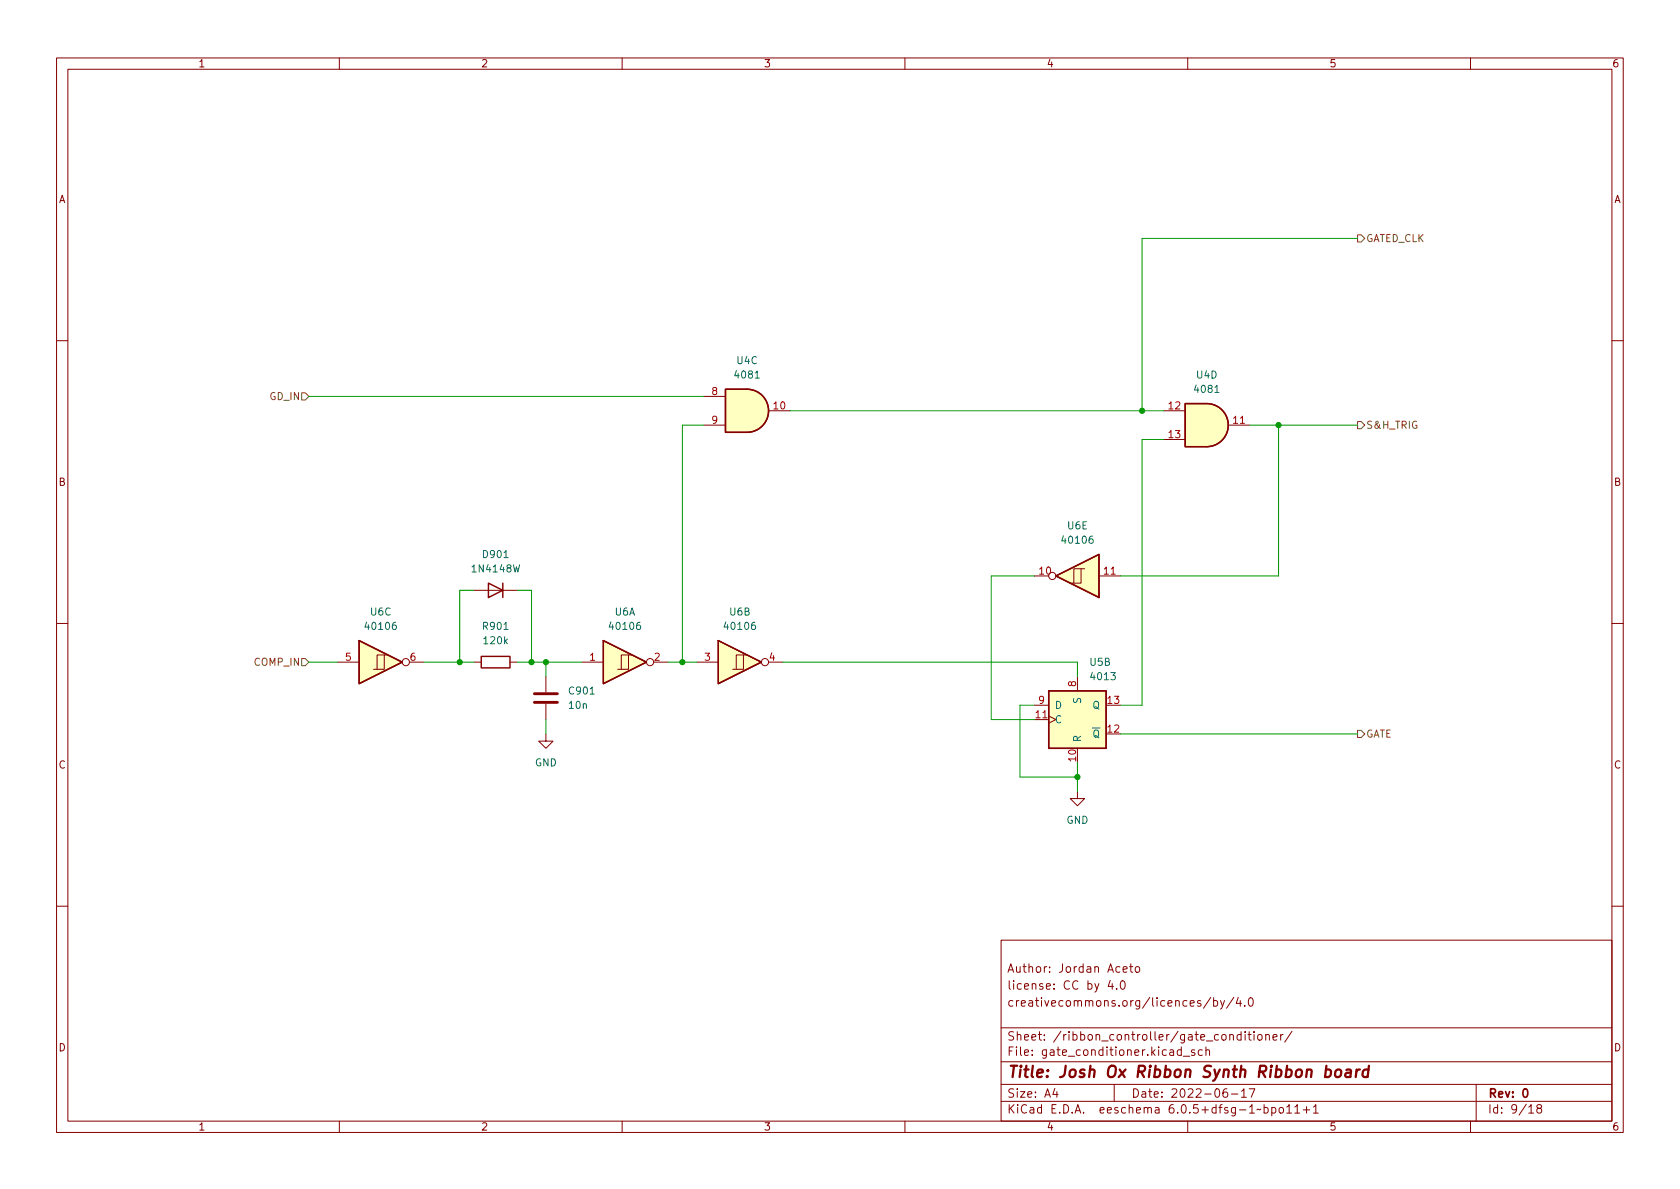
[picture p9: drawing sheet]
<svg xmlns="http://www.w3.org/2000/svg" width="297mm" height="210mm" viewBox="0 0 297 210" stroke-linecap="round" stroke-linejoin="round" font-family="sans-serif">
<g fill="none" stroke="#840000" stroke-width=".18">
<path d="M10 10.2h277v190.1h-277zM12 12.2h273v186.1h-273zM60 10.2v2M110 10.2v2M160 10.2v2M210 10.2v2M260 10.2v2M10 60.2h2M124.5 75.2h3.8M124.5 70.1h3.8M135.9 72.6h3.8M205.7 72.6h3.8"/>
<path d="M205.7 77.7h3.8M217.2 75.2h3.8M285 60.2h2M10 110.2h2M59.7 117.1h3.8M67.9 115.8h-1.2v2.6M68.6 115.8h-.7v2.6h-1.9M72.4 117.1h2.5M83.8 117.1h1.3M83.8 104.4h7.6M90.2 117.1h1.2M96.5 119.6v2.8"/>
<path d="M102.9 117.1h3.8M111.1 115.8h-1.2v2.6M111.8 115.8h-.7v2.6h-1.9M115.6 117.1h2.5M123.2 117.1h3.8M131.4 115.8h-1.2v2.6M132.1 115.8h-.7v2.6h-1.9M135.9 117.1h2.5M182.9 101.8h2.5M190.5 119.6v2.6M191.1 100.6v2.5h-1.2M191.8 100.6h-1.9v2.5h-.7"/>
<path d="M194.3 101.8h3.8M285 110.2h2M96.5 129.8v1.3h1.3l-1.3 1.2-1.3-1.2h1.3M96.5 124.5v2.7M182.9 127.2h2.5M182.9 124.7h2.5M185.4 126.6l1.3 .6-1.3 .7M190.5 139.9v1.3h1.3l-1.3 1.3-1.3-1.3h1.3M10 160.2h2M177 166.3h108v32h-108zM196.3 173.4l-.4 1h1M196.6 173.9v1"/>
<path d="M197.4 174.8v.1M198.2 173.6l.2-.2a.81 .81 0 0 1 .6 .7 .81 .81 0 0 1-.3 .8h-.1a.81 .81 0 0 1-.4-1.3zM198.6 171.4l.7-.1-.1-.3-.4-.1-.2 .2v.8h.6M199.7 170.9h.6M199.9 170.4v1.3l.4 .2M200.9 171l.3-.1 .3 .3v.4l-.3 .3h-.3l-.2-.3v-.4zM214.1 176.4l-1.3 1.9M214.6 177l.4-.1 .3 .3v.4l-.2 .3h-.5M214.6 176.4v1.5M215.8 176.9l.3 1M216.5 176.9l-.5 1.4-.2 .1M218.1 176.4l-1.2 1.9"/>
<path d="M218.9 176.4l-.3 1h.9M219.3 176.9v1M220.1 177.8v.1M220.9 176.6l.2-.2a.81 .81 0 0 1 .6 .7 .81 .81 0 0 1-.3 .8h-.2a.81 .81 0 0 1-.3-1.3zM285 160.2h2M60 198.3v2M110 198.3v2M160 198.3v2M177 194.8h108M177 191.8h108M177 187.8h108M177 181.8h108"/>
<path d="M186.5 192.5l-.4 1h1M186.9 193v1M197 191.8v3M208.9 185.7l-.5-.1-.3 .3v.4l.2 .3h.6M208.9 185.1v1.5M209.2 186.8h1.2M210 198.3v2M211.2 185.7l-.3-.1-.3 .2 .1 .3 .5 .1v.4h-.6M212.6 185.7l-.5-.1-.2 .3v.4l.1 .3h.6M213.2 185.8l.2-.2 .4 .1 .1 .9M213.2 185.1v1.5M216.9 192.5a.59 .59 0 0 0-.7 .7v.5l.2 .3h.4l.2-.1 .1-.5-.2-.2-.4-.1-.3 .3"/>
<path d="M217.7 193.5h1.2M219.4 183l-.4-.1-.3 .3v.4l.2 .3h.5M219.4 182.4v1.5M219.5 193l.4-.5v1.5M219.5 194h.9M220.1 182.4v.2M220.1 182.9v1M220.6 182.9h.6M220.9 192.5h1l-.7 1.5M220.9 182.4v1.3l.3 .2M221.7 182.4v.2M221.7 182.9v1"/>
<path d="M222.4 183.1l.2-.2 .5 .2v.5l-.1 .3h-.4l-.2-.1zM223.5 195.9l.4-.1 .3 .3v.4l-.1 .3h-.6M223.5 195.3v1.5M223.8 183.1l.2-.2 .4 .1v.9M223.8 182.9v1M224.9 195.9l.4-.1 .3 .3v.4l-.2 .3h-.5M224.9 195.8v1.5M225.1 183.4l.7-.1-.1-.3-.4-.1-.2 .2v.8h.6M226.3 195.9l.3-.1 .3 .3v.4l-.3 .3h-.3l-.2-.3v-.4zM226.4 182.9v1M226.9 182.9l-.3 .1-.2 .2M227.5 195.8l.4-.5v1.5"/>
<path d="M227.5 196.8h.9M228.4 182.4l-1.3 1.9M228.9 195.8l.5-.5v1.5M228.9 196.8h.9M230.4 196.3h1.2M231 195.7v1.1M232.2 195.8l.4-.5v1.5M232.2 196.8h.9M260 198.3v2M261 191.8v6.5M270.3 195.8l.4-.5v1.5M270.3 196.8h.9"/>
<path d="M272 196l-.3-.3 .1-.2 .2-.2 .4 .1 .2 .2-.1 .2-.6 .2-.2 .3 .1 .4 .2 .1h.3l.3-.3-.1-.4-.2-.1"/>
<circle cx="71.8" cy="117.1" r=".63"/>
<circle cx="114.9" cy="117.1" r=".63"/>
<circle cx="135.3" cy="117.1" r=".63"/>
<circle cx="186.1" cy="101.8" r=".63"/>
</g>
<path d="M269.4 192.7l.2-.2a.8 .8 0 0 1 .5 .8 .8 .8 0 0 1-.5 .7l-.2-.1-.1-.4z" fill="none" stroke="#840000" stroke-width=".3"/>
<path d="M236.2 189.3a.52 .52 0 0 1 .6-.2 .52 .52 0 0 1 .4 .4l-.1 .6a.55 .55 0 0 1-.5 .4 .55 .55 0 0 1-.6-.4zM238 189.2l.3-.1 .5 .1v1.3M238.9 189.6l-.7 .1a.4 .4 0 0 0-.4 .3 .4 .4 0 0 0 .3 .5l.7-.1M239.9 189.1l-.2 1.4M240.4 189.1l-.4 .1-.2 .3M242 189.2a.66 .66 0 0 0-1 .3l-.1 .6 .1 .3 .2 .1 .6-.1M242 188.5l-.2 2" fill="none" stroke="#840000" stroke-width=".4"/>
<g fill="#ffffc2" stroke="#ffffc2" stroke-width=".18">
<path d="M63.5 113.3l7.6 3.8-7.6 3.8z"/>
<path d="M106.7 113.3l7.6 3.8-7.6 3.8z"/>
<path d="M213.4 71.4a3.8 3.8 0 0 1 3.8 3.8 3.8 3.8 0 0 1-3.8 3.8z"/>
<path d="M209.5 71.4h3.9v7.6h-3.9z"/>
<path d="M185.4 122.2h10.2v10.1h-10.2z"/>
<path d="M127 113.3l7.6 3.8-7.6 3.8z"/>
<path d="M186.7 101.8l7.6-3.8v7.7z"/>
<path d="M132.1 68.8a3.8 3.8 0 0 1 3.8 3.8 3.8 3.8 0 0 1-3.8 3.8z"/>
<path d="M128.3 68.8h3.8v7.6h-3.8z"/>
</g>
<path d="M128.3 68.8h3.8a3.8 3.8 0 0 1 3.8 3.8 3.8 3.8 0 0 1-3.8 3.8h-3.8zM209.5 71.4h3.9a3.8 3.8 0 0 1 3.8 3.8 3.8 3.8 0 0 1-3.8 3.8h-3.9zM63.5 113.3l7.6 3.8-7.6 3.8zM85.1 116.1h5.1v2h-5.1zM86.4 103.1l2.5 1.3-2.5 1.3zM88.9 103.1v2.6M106.7 113.3l7.6 3.8-7.6 3.8zM127 113.3l7.6 3.8-7.6 3.8zM186.7 101.8l7.6-3.8v7.7zM185.4 122.2h10.2v10.1h-10.2z" fill="none" stroke="#840000" stroke-width=".25"/>
<path d="M94.5 124.2h4.1M94.5 122.7h4.1" fill="none" stroke="#840000" stroke-width=".51"/>
<path d="M240 41.5h.7l.6 .7-.6 .6h-.7zM53.3 69.5h.7l.6 .6-.6 .6h-.7zM240 74.5h.7l.6 .7-.6 .6h-.7zM53.3 116.5h.7l.6 .6-.6 .6h-.7zM240 129.2h.7l.6 .6-.6 .6h-.7z" fill="none" stroke="#725600" stroke-width=".18"/>
<g fill="none" stroke="#009600" stroke-width=".18">
<path d="M240 42.2h-38.1v30.4M54.6 70.1h69.9M124.5 75.2h-3.9v41.9M139.7 72.6h66M205.7 77.7h-3.8v47h-3.8M221 75.2h19M226.1 75.2v26.6h-28M54.6 117.1h5.1M74.9 117.1h8.9M83.8 104.4h-2.5v12.7M91.4 117.1h11.5M91.4 104.4h2.6v12.7"/>
<path d="M96.5 117.1v2.5M118.1 117.1h5.1M138.4 117.1h52.1v2.5M182.9 101.8h-7.6v25.4h7.6M96.5 127.2v2.6M182.9 124.7h-2.6v12.7h10.2M190.5 134.9v5M198.1 129.8h41.9"/>
</g>
<g fill="#009600" stroke="#009600" stroke-width=".18">
<circle cx="201.9" cy="72.6" r=".46"/>
<circle cx="120.6" cy="117.1" r=".46"/>
<circle cx="190.5" cy="137.4" r=".46"/>
<circle cx="226.1" cy="75.2" r=".46"/>
<circle cx="94" cy="117.1" r=".46"/>
<circle cx="96.5" cy="117.1" r=".46"/>
<circle cx="81.3" cy="117.1" r=".46"/>
</g>
<text font-size="2.8" fill="#840000" x="178" y="190.6">Title: Josh Ox Ribbon Synth Ribbon board</text>
<g font-size="2.1" fill="#840000">
<text x="178" y="172">Author: Jordan Aceto</text>
<text x="178" y="178">creativecommons.org/licences/by/4.0</text>
<text x="178" y="175">license: CC by 4.0</text>
<text x="178" y="184">Sheet: /ribbon_controller/gate_conditioner/</text>
<text x="178" y="186.7">File: gate_conditioner.kicad_sch</text>
<text x="178" y="196.9">KiCad E.D.A. eeschema 6.0.5+dfsg-1~bpo11+1</text>
<text x="178" y="194.1">Size: A4</text>
<text x="200" y="194.1">Date: 2022-06-17</text>
<text x="263" y="194.1">Rev: 0</text>
<text x="263" y="196.9">Id: 9/18</text>
</g>
<g font-size="1.8" fill="#840000">
<text x="35" y="11.9">1</text>
<text x="85" y="11.9">2</text>
<text x="135" y="11.9">3</text>
<text x="185" y="11.9">4</text>
<text x="235" y="11.9">5</text>
<text x="285" y="11.9">6</text>
<text x="10.3" y="35.9">A</text>
<text x="285.3" y="35.9">A</text>
<text x="10.3" y="85.9">B</text>
<text x="285.3" y="85.9">B</text>
<text x="10.3" y="135.9">C</text>
<text x="285.3" y="135.9">C</text>
<text x="10.3" y="185.9">D</text>
<text x="285.3" y="185.9">D</text>
<text x="35" y="199.9">1</text>
<text x="85" y="199.9">2</text>
<text x="135" y="199.9">3</text>
<text x="185" y="199.9">4</text>
<text x="235" y="199.9">5</text>
<text x="285" y="199.9">6</text>
</g>
<g font-size="1.8" fill="#725600">
<text x="241.5" y="42.8">GATED_CLK</text>
<text x="47.7" y="70.7">GD_IN</text>
<text x="241.5" y="75.8">S&amp;H_TRIG</text>
<text x="45.1" y="117.7">COMP_IN</text>
<text x="241.5" y="130.4">GATE</text>
</g>
<g font-size="1.8" fill="#006464">
<text x="130.3" y="64.4">U4C</text>
<text x="130.1" y="66.9">4081</text>
<text x="211.4" y="69.5">4081</text>
<text x="211.6" y="66.9">U4D</text>
<text x="188.8" y="93.6">U6E</text>
<text x="83.7" y="101.2">1N4148W</text>
<text x="85.5" y="98.7">D901</text>
<text x="188" y="96.1">40106</text>
<text x="64.9" y="111.4">40106</text>
<text x="65.5" y="108.8">U6C</text>
<text x="85.5" y="111.4">R901</text>
<text x="85.7" y="113.9">120k</text>
<text x="108" y="111.4">40106</text>
<text x="108.7" y="108.8">U6A</text>
<text x="128.4" y="111.4">40106</text>
<text x="129" y="108.8">U6B</text>
<text x="192.7" y="117.7">U5B</text>
<text x="100.7" y="125.3">10n</text>
<text x="100.7" y="122.8">C901</text>
<text x="186.4" y="125.3">D</text>
<text x="191.1" y="124.4" transform="rotate(-90 191.1 124.4)">S</text>
<text x="193.1" y="120.3">4013</text>
<text x="193.2" y="125.3">Q</text>
<text x="186.4" y="127.9">C</text>
<text x="191.1" y="131.3" transform="rotate(-90 191.1 131.3)">R</text>
<text x="191.8" y="130.4">~{Q}</text>
<text x="94.6" y="135.5">GND</text>
<text x="188.5" y="145.7">GND</text>
</g>
<g font-size="1.8" fill="#a90000">
<text x="125.9" y="69.8">8</text>
<text x="125.9" y="74.9">9</text>
<text x="136.8" y="72.4">10</text>
<text x="206.7" y="72.4">12</text>
<text x="206.7" y="77.5">13</text>
<text x="218.1" y="74.9">11</text>
<text x="183.8" y="101.6">10</text>
<text x="195.2" y="101.6">11</text>
<text x="61.1" y="116.8">5</text>
<text x="72.5" y="116.8">6</text>
<text x="104.3" y="116.8">1</text>
<text x="115.7" y="116.8">2</text>
<text x="124.6" y="116.8">3</text>
<text x="136" y="116.8">4</text>
<text x="183.7" y="124.5">9</text>
<text x="190.2" y="121.4" transform="rotate(-90 190.2 121.4)">8</text>
<text x="195.9" y="124.5">13</text>
<text x="183.2" y="127">11</text>
<text x="195.9" y="129.5">12</text>
<text x="190.2" y="134.6" transform="rotate(-90 190.2 134.6)">10</text>
</g>
</svg>
